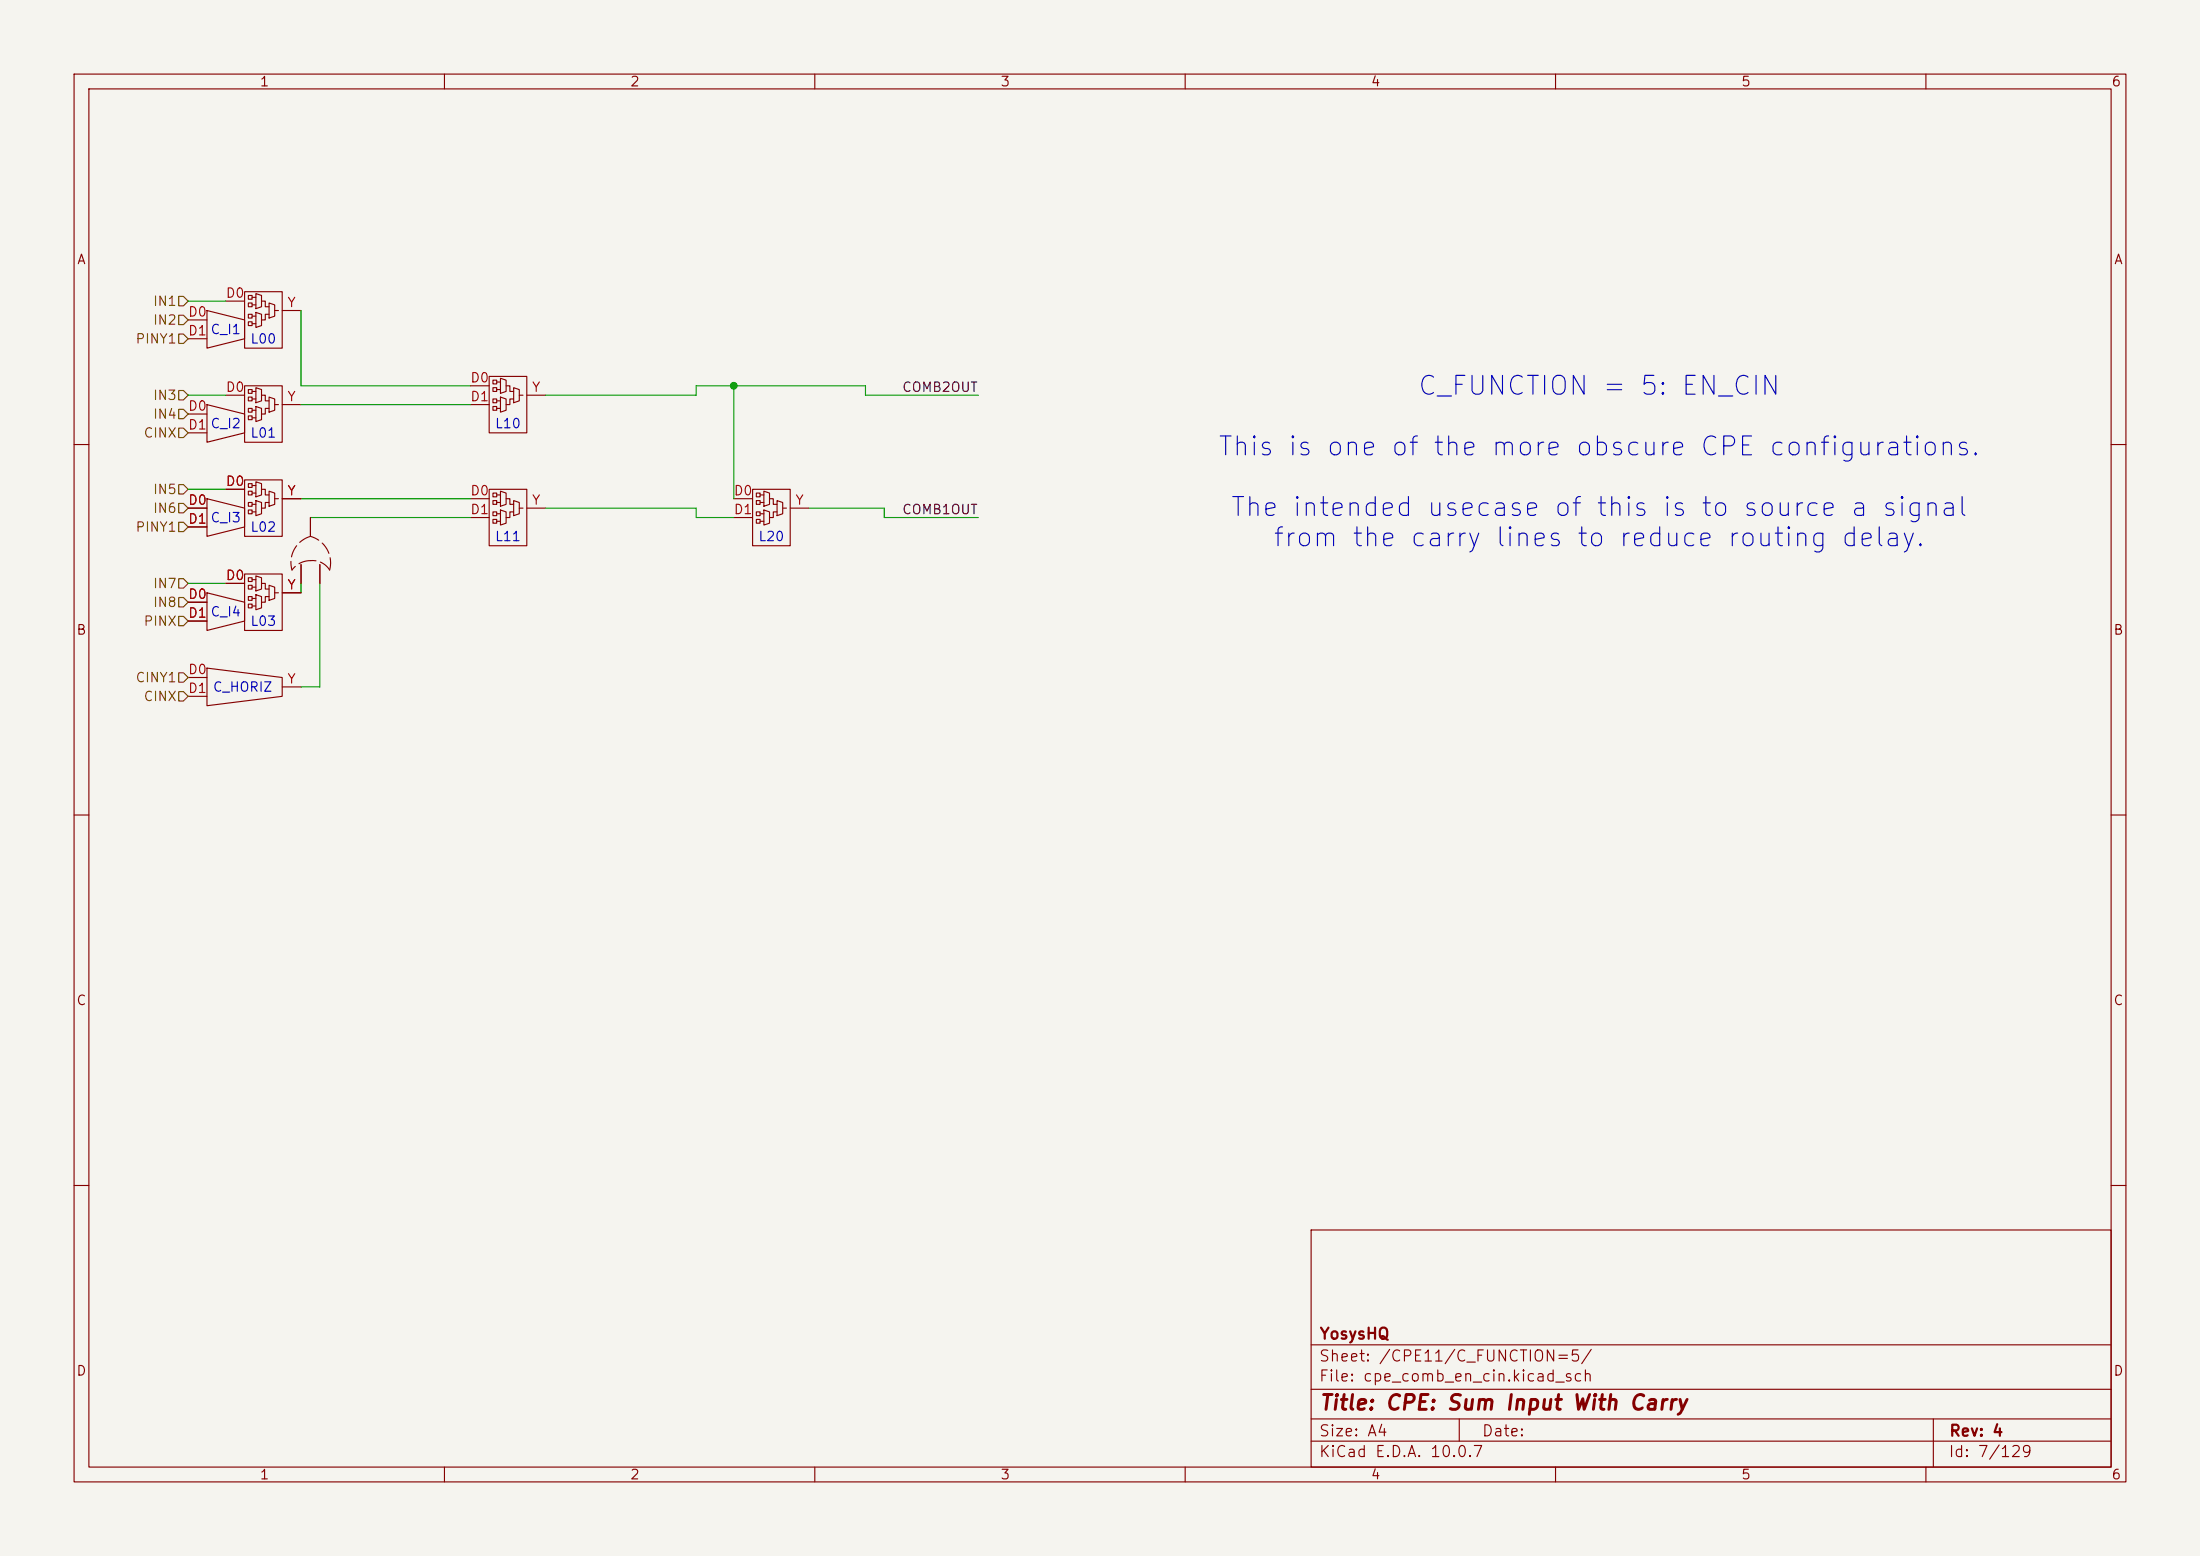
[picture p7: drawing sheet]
<svg xmlns="http://www.w3.org/2000/svg" width="297mm" height="210mm" viewBox="0 0 297 210" stroke-linecap="round" stroke-linejoin="round" font-family="sans-serif">
<path d="M0 0h297v210h-297z" fill="#f5f4ef" stroke="#f5f4ef" stroke-width=".14"/>
<g fill="none" stroke="#840000" stroke-width=".15">
<path d="M10 10h277v190h-277zM12 12h273v186h-273zM60 10v2M110 10v2M160 10v2M210 10v2M260 10v2M33 39.4h5.1v7.6h-5.1zM33.5 39.9h.5v.5h-.5zM34.5 39.6l.8 .3v1.5l-.8 .3zM25.4 43.2h2.5M25.4 45.7h2.5"/>
<path d="M25.4 55.9h2.5M25.4 58.4h2.5M27.9 41.9l5.1 1.3v2.5l-5.1 1.3zM27.9 54.6l5.1 1.3v2.5l-5.1 1.3zM30.5 53.3h2.5M30.5 40.6h2.5M33 52.1h5.1v7.6h-5.1zM33.5 40.9h.5v.5h-.5zM33.5 42.4h.5v.5h-.5zM33.5 43.4h.5v.5h-.5zM33.5 52.6h.5v.5h-.5zM33.5 53.6h.5v.5h-.5z"/>
<path d="M33.5 55.1h.5v.5h-.5zM33.5 56.1h.5v.5h-.5zM34 40.1h.5M34 41.1h.5M34 42.7h.5M34 43.7h.5M34 52.8h.5M34 53.8h.5M34 55.4h.5M34 56.4h.5M34.5 42.2l.8 .2v1.5l-.8 .3zM34.5 52.3l.8 .3v1.5l-.8 .3z"/>
<path d="M34.5 54.9l.8 .2v1.5l-.8 .3zM35.3 40.6h.5v.8h.5M35.3 53.3h.5v.8h.5M36.3 42.4h-.5v.8h-.5M36.3 40.9l.8 .2v1.6l-.8 .2zM36.3 55.1h-.5v.8h-.5M36.3 53.6l.8 .2v1.6l-.8 .2zM37.1 54.6h.5M37.1 41.9h.5M38.1 54.6h2.5M38.1 41.9h2.5M63.5 52.1h2.5"/>
<path d="M63.5 54.6h2.5M66 50.8h5.1v7.6h-5.1zM66.5 51.3h.6v.5h-.6zM66.5 52.3h.6v.5h-.6zM66.5 53.8h.6v.6h-.6zM66.5 54.9h.6v.5h-.6zM67.1 51.6h.5M67.1 52.6h.5M67.1 54.1h.5M67.1 55.1h.5M67.6 51.1l.7 .2v1.5l-.7 .3zM67.6 53.6l.7 .2v1.6l-.7 .2z"/>
<path d="M68.3 52.1h.5v.7h.5M69.3 53.8h-.5v.8h-.5M69.3 52.3l.8 .3v1.5l-.8 .3zM70.1 53.3h.5M71.1 53.3h2.6M10 60h2M25.4 68.6h2.5M25.4 71.1h2.5M27.9 67.3l5.1 1.3v2.5l-5.1 1.3zM30.5 66h2.5M30.5 78.7h2.5M33 64.8h5.1v7.6h-5.1z"/>
<path d="M33 77.5h5.1v7.6h-5.1zM33.5 65.3h.5v.5h-.5zM33.5 66.3h.5v.5h-.5zM33.5 67.8h.5v.5h-.5zM33.5 68.8h.5v.5h-.5zM33.5 78h.5v.5h-.5zM33.5 79h.5v.5h-.5zM34 65.5h.5M34 66.5h.5M34 68.1h.5M34 69.1h.5M34 78.2h.5"/>
<path d="M34 79.2h.5M34.5 65l.8 .3v1.5l-.8 .3zM34.5 67.6l.8 .2v1.5l-.8 .3zM34.5 77.7l.8 .3v1.5l-.8 .3zM35.3 66h.5v.8h.5M35.3 78.7h.5v.8h.5M36.3 67.8h-.5v.8h-.5M36.3 66.3l.8 .2v1.6l-.8 .2zM36.3 79l.8 .2v1.6l-.8 .2zM37.1 67.3h.5M38.1 67.3h2.5M40.6 76.2v2.5"/>
<path d="M41.9 69.9v2.5M43.2 76.2v2.5M63.5 67.3h2.5M63.5 69.9h2.5M66 66h5.1v7.7h-5.1zM66.5 66.5h.6v.6h-.6zM66.5 67.6h.6v.5h-.6zM66.5 69.1h.6v.5h-.6zM66.5 70.1h.6v.5h-.6zM67.1 66.8h.5M67.1 67.8h.5M67.1 69.3h.5"/>
<path d="M67.1 70.4h.5M67.6 66.3l.7 .2v1.6l-.7 .2zM67.6 68.8l.7 .3v1.5l-.7 .3zM68.3 67.3h.5v.8h.5M69.3 69.1h-.5v.8h-.5M69.3 67.6l.8 .2v1.5l-.8 .3zM70.1 68.6h.5M71.1 68.6h2.6M99.1 67.3h2.5M99.1 69.9h2.5M101.6 66h5.1v7.7h-5.1zM102.1 66.5h.5v.6h-.5z"/>
<path d="M102.1 67.6h.5v.5h-.5zM102.1 69.1h.5v.5h-.5zM102.1 70.1h.5v.5h-.5zM102.6 66.8h.5M102.6 67.8h.5M102.6 69.3h.5M102.6 70.4h.5M103.1 66.3l.8 .2v1.6l-.8 .2zM103.1 68.8l.8 .3v1.5l-.8 .3zM103.9 67.3h.5v.8h.5M104.9 69.1h-.5v.8h-.5M104.9 67.6l.8 .2v1.5l-.8 .3z"/>
<path d="M105.7 68.6h.5M106.7 68.6h2.5M285 60h2M25.4 81.3h2.5M25.4 83.8h2.5M25.4 91.4h2.5M25.4 94h2.5M27.9 80l5.1 1.3v2.5l-5.1 1.3zM27.9 90.2l10.2 1.2v2.6l-10.2 1.3zM33.5 80.5h.5v.5h-.5zM33.5 81.5h.5v.5h-.5zM34 80.8h.5"/>
<path d="M34 81.8h.5M34.5 80.3l.8 .2v1.5l-.8 .3zM36.3 80.5h-.5v.8h-.5M37.1 80h.5M38.1 80h2.5M38.1 92.7h2.5M10 110h2M285 110h2M10 160h2M177 166h108v32h-108zM285 160h2M60 198v2"/>
<path d="M110 198v2M160 198v2M177 194.5h108M177 191.5h108M177 187.5h108M177 181.5h108M197 191.5v3M210 198v2M260 198v2M261 191.5v6.5"/>
</g>
<path d="M41.9 72.4a3.7 3.7 0 0 0-2.5 4.5M42 75.7a3.1 3.1 0 0 0-2.6 1.2M44.5 76.9a2.69 2.69 0 0 0-2.5-1.2M44.5 76.9a3.7 3.7 0 0 0-2.6-4.5" fill="none" stroke="#840000" stroke-width=".15" stroke-dasharray="1.7 .6"/>
<g fill="none" stroke="#725600" stroke-width=".15">
<path d="M24.1 57.8h.7l.6 .6-.6 .7h-.7zM24.1 55.2h.7l.6 .7-.6 .6h-.7zM24.1 52.7h.7l.6 .6-.6 .7h-.7zM24.1 42.5h.7l.6 .7-.6 .6h-.7zM24.1 45.1h.7l.6 .6-.6 .7h-.7zM24.1 40h.7l.6 .6-.6 .7h-.7zM24.1 70.5h.7l.6 .6-.6 .7h-.7zM24.1 65.4h.7l.6 .6-.6 .7h-.7zM24.1 78.1h.7l.6 .6-.6 .7h-.7zM24.1 67.9h.7l.6 .7-.6 .6h-.7zM24.1 80.6h.7l.6 .7-.6 .6h-.7zM24.1 83.2h.7l.6 .6-.6 .7h-.7z"/>
<path d="M24.1 93.3h.7l.6 .7-.6 .6h-.7zM24.1 90.8h.7l.6 .6-.6 .7h-.7z"/>
</g>
<g fill="none" stroke="#009600" stroke-width=".15">
<path d="M25.4 53.3h5.1M25.4 40.6h5.1M40.6 41.9v10.2h22.9M40.6 54.6h22.9M73.7 53.3h20.3v-1.2h22.8v1.2h15.3M99.1 52.1v15.2M25.4 66h5.1M25.4 78.7h5.1M40.6 67.3h22.9M40.6 78.7v1.3M41.9 69.9h21.6M43.2 78.7v14h-2.6"/>
<path d="M73.7 68.6h20.3v1.3h5.1M109.2 68.6h10.2v1.3h12.7"/>
</g>
<circle cx="99.1" cy="52.1" r=".46" fill="#009600" stroke="#009600" stroke-width=".14"/>
<g font-size="2.5" fill="#0000c2">
<text x="191.2" y="54">C_FUNCTION = 5: EN_CIN</text>
<text x="164.2" y="62.1">This is one of the more obscure CPE configurations.</text>
<text x="165.9" y="70.3">The intended usecase of this is to source a signal</text>
<text x="171.7" y="74.4">from the carry lines to reduce routing delay.</text>
</g>
<text font-size="2" fill="#840000" x="178" y="190.8">Title: CPE: Sum Input With Carry</text>
<g font-size="1.5" fill="#840000">
<text x="178" y="184.1">Sheet: /CPE11/C_FUNCTION=5/</text>
<text x="178" y="181.1">YosysHQ</text>
<text x="178" y="186.8">File: cpe_comb_en_cin.kicad_sch</text>
<text x="178" y="197">KiCad E.D.A. 10.0.7</text>
<text x="178" y="194.2">Size: A4</text>
<text x="200" y="194.2">Date:</text>
<text x="263" y="197">Id: 7/129</text>
<text x="263" y="194.2">Rev: 4</text>
</g>
<g font-size="1.3" fill="#840000">
<text x="35" y="12">1</text>
<text x="85" y="12">2</text>
<text x="135" y="12">3</text>
<text x="185" y="12">4</text>
<text x="235" y="12">5</text>
<text x="285" y="12">6</text>
<text x="10.3" y="36">A</text>
<text x="285.3" y="36">A</text>
<text x="10.2" y="86">B</text>
<text x="285.2" y="86">B</text>
<text x="10.2" y="136">C</text>
<text x="285.2" y="136">C</text>
<text x="10.2" y="186">D</text>
<text x="285.2" y="186">D</text>
<text x="35" y="200">1</text>
<text x="85" y="200">2</text>
<text x="135" y="200">3</text>
<text x="185" y="200">4</text>
<text x="235" y="200">5</text>
<text x="285" y="200">6</text>
</g>
<g font-size="1.3" fill="#725600">
<text x="20.6" y="41.6">IN1</text>
<text x="18.2" y="46.7">PINY1</text>
<text x="20.6" y="44.1">IN2</text>
<text x="19.3" y="59.4">CINX</text>
<text x="20.6" y="56.8">IN4</text>
<text x="20.6" y="54.3">IN3</text>
<text x="20.6" y="67">IN5</text>
<text x="20.6" y="69.5">IN6</text>
<text x="18.2" y="72.1">PINY1</text>
<text x="20.6" y="82.2">IN8</text>
<text x="20.6" y="79.7">IN7</text>
<text x="19.3" y="84.8">PINX</text>
<text x="18.2" y="92.4">CINY1</text>
<text x="19.3" y="94.9">CINX</text>
</g>
<g font-size="1.3" fill="#a90000">
<text x="30.4" y="40.5">D0</text>
<text x="38.7" y="41.8">Y</text>
<text x="25.3" y="43">D0</text>
<text x="25.3" y="45.6">D1</text>
<text x="30.4" y="53.2">D0</text>
<text x="63.4" y="51.9">D0</text>
<text x="71.7" y="53.2">Y</text>
<text x="25.3" y="55.7">D0</text>
<text x="25.3" y="58.3">D1</text>
<text x="38.7" y="54.5">Y</text>
<text x="63.4" y="54.5">D1</text>
<text x="30.4" y="65.9">D0</text>
<text x="25.3" y="68.4">D0</text>
<text x="25.3" y="71">D1</text>
<text x="38.7" y="67.2">Y</text>
<text x="63.4" y="67.2">D0</text>
<text x="63.4" y="69.7">D1</text>
<text x="71.7" y="68.4">Y</text>
<text x="99" y="67.2">D0</text>
<text x="99" y="69.7">D1</text>
<text x="107.3" y="68.4">Y</text>
<text x="25.3" y="81.1">D0</text>
<text x="25.3" y="83.7">D1</text>
<text x="30.4" y="78.6">D0</text>
<text x="38.7" y="79.9">Y</text>
<text x="25.3" y="91.3">D0</text>
<text x="25.3" y="93.8">D1</text>
<text x="38.7" y="92.6">Y</text>
</g>
<g font-size="1.3" fill="#0000c2">
<text x="28.3" y="45.4">C_I1</text>
<text x="33.7" y="46.7">L00</text>
<text x="28.3" y="58.1">C_I2</text>
<text x="33.7" y="59.4">L01</text>
<text x="66.7" y="58.1">L10</text>
<text x="28.3" y="70.8">C_I3</text>
<text x="33.7" y="72.1">L02</text>
<text x="66.7" y="73.4">L11</text>
<text x="102.3" y="73.4">L20</text>
<text x="28.3" y="83.5">C_I4</text>
<text x="33.7" y="84.8">L03</text>
<text x="28.6" y="93.7">C_HORIZ</text>
</g>
<g font-size="1.3" fill="#0f0f0f">
<text x="121.7" y="53.2">COMB2OUT</text>
<text x="121.7" y="69.7">COMB1OUT</text>
</g>
</svg>
